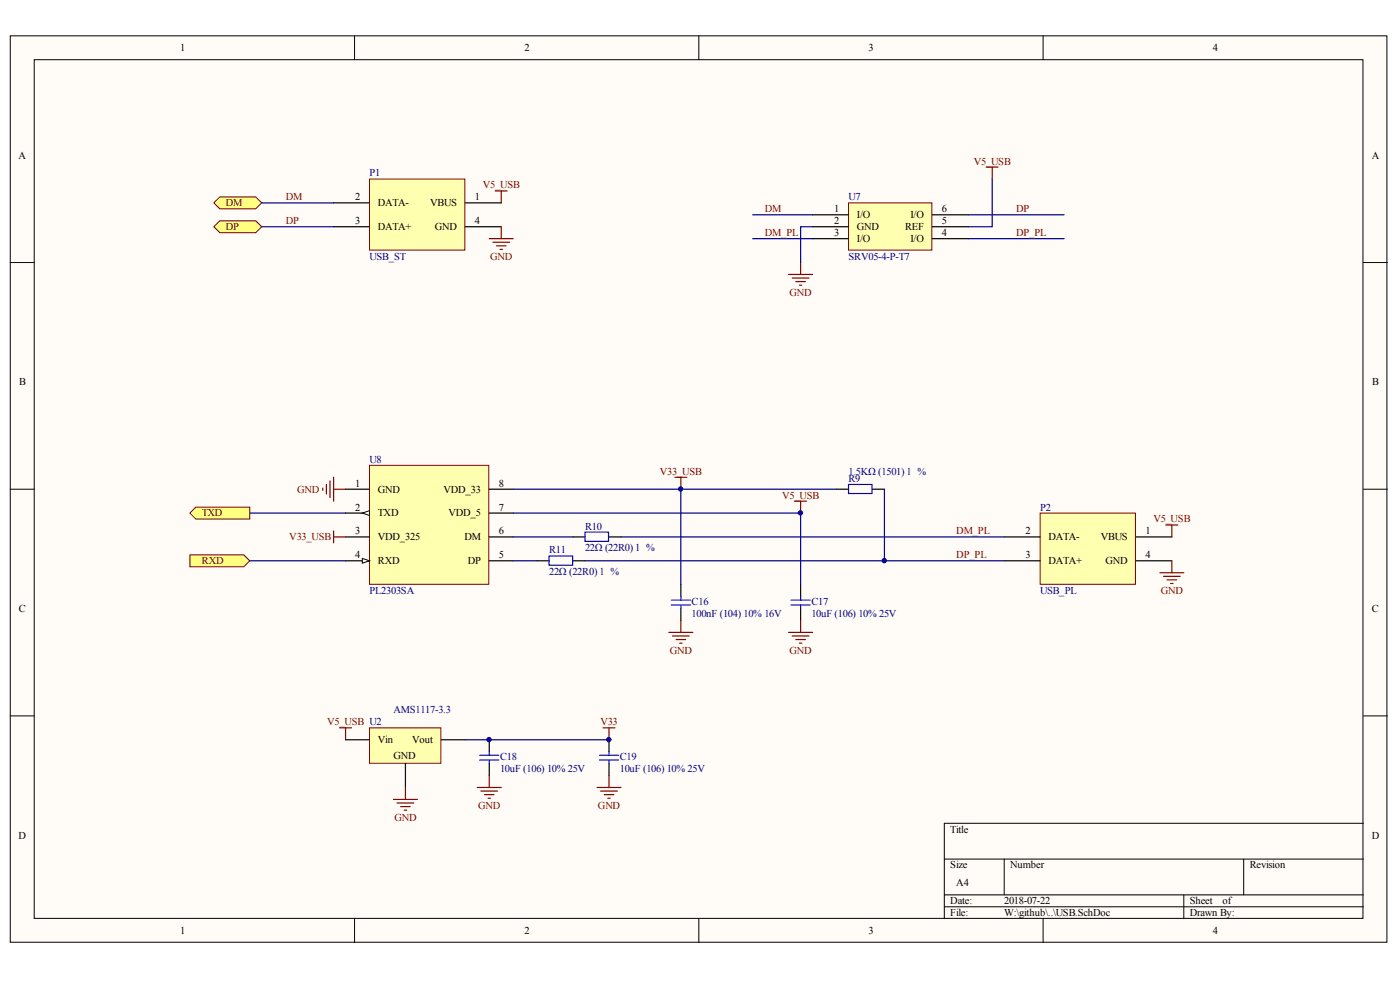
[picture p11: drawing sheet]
<svg xmlns="http://www.w3.org/2000/svg" width="288mm" height="202mm" viewBox="0 0 288 202" stroke-linecap="round" stroke-linejoin="round" font-family="sans-serif">
<g fill="#fffcf8" stroke="#000" stroke-width=".21">
<path d="M2.1 7.4h283.1v186.2h-283.1z"/>
<path d="M7 12.3h273.3v176.4h-273.3z"/>
</g>
<g fill="none" stroke="#000" stroke-width=".21">
<path d="M72.9 7.4v4.9M143.7 7.4v4.9M214.5 7.4v4.9M2.1 53.9h4.9M280.3 53.9h5M2.1 100.5h4.9M280.3 100.5h5M2.1 147.1h4.9M280.3 147.1h5M194.2 176.5h86.1M206.5 176.5v7.3M255.7 176.5v7.3"/>
<path d="M280.3 169.1h-86.1v19.6M72.9 188.7v4.9M143.7 188.7v4.9M194.2 183.8h86.1M194.2 186.3h86.1M214.5 188.7v4.9M243.4 183.8v4.9"/>
</g>
<g fill="#ffff80" stroke="#800000" stroke-width=".21">
<path d="M44 41.7l1.2-1.2h7.4l1.2 1.2-1.2 1.2h-7.4z" fill-rule="evenodd"/>
<path d="M44 46.6l1.2-1.2h7.4l1.2 1.2-1.2 1.2h-7.4z" fill-rule="evenodd"/>
</g>
<path d="M76 36.8h19.6v14.6h-19.6z" fill="#ffffb0" stroke="#800000" stroke-width=".21"/>
<path d="M68.6 41.7h7.4M68.6 46.6h7.4M95.7 41.7h7.4M95.7 46.6h7.4" fill="none" stroke="#000" stroke-width=".25"/>
<path d="M53.8 41.7h14.8M53.8 46.6h14.8" fill="none" stroke="#000080" stroke-width=".25"/>
<path d="M101.8 39.2h2.5M103.1 39.2v2.5M100.6 49h4.9M101.3 49.8h3.5M102.1 50.5h1.9M102.8 51.2h.5M103.1 46.6v2.4" fill="none" stroke="#800000" stroke-width=".25"/>
<path d="M174.5 41.7h17.1v9.7h-17.1z" fill="#ffffb0" stroke="#800000" stroke-width=".21"/>
<path d="M167.1 44.1h7.4M167.1 46.6h7.4M167.1 49h7.4M191.7 44.1h7.4M191.7 46.6h7.4M191.7 49h7.4" fill="none" stroke="#000" stroke-width=".25"/>
<path d="M204 36.8v9.8h-4.9M154.8 44.1h12.3M154.8 49h12.3M167.1 46.6h-2.5v7.3M199.1 44.1h19.7M199.1 49h19.7" fill="none" stroke="#000080" stroke-width=".25"/>
<path d="M202.8 34.3h2.4M204 34.3v2.5M162.2 56.4h4.9M162.9 57.1h3.4M163.6 57.9h2M164.4 58.6h.5M164.6 53.9v2.5" fill="none" stroke="#800000" stroke-width=".25"/>
<path d="M213.9 105.4h19.6v14.6h-19.6z" fill="#ffffb0" stroke="#800000" stroke-width=".21"/>
<path d="M206.5 110.3h7.4M206.5 115.2h7.4M233.6 110.3h7.4M233.6 115.2h7.4" fill="none" stroke="#000" stroke-width=".25"/>
<path d="M238.5 117.7h4.9M239.2 118.4h3.5M239.7 107.9h2.5M240 119.1h1.9M240.7 119.9h.5M241 107.9v2.4M241 115.2v2.5" fill="none" stroke="#800000" stroke-width=".25"/>
<path d="M76 95.6h24.5v24.4h-24.5z" fill="#ffffb0" stroke="#800000" stroke-width=".21"/>
<path d="M71.1 100.5h4.9M71.1 105.4h4.9" fill="none" stroke="#000" stroke-width=".25"/>
<path d="M74.5 105.4l1.5-.5v1z" fill="#fffcf8" stroke="#000" stroke-width=".21"/>
<path d="M71.1 110.3h4.9M71.1 115.2h4.9" fill="none" stroke="#000" stroke-width=".25"/>
<path d="M74.5 114.7l1.5 .5-1.5 .5z" fill="#fffcf8" stroke="#000" stroke-width=".21"/>
<g fill="none" stroke="#000" stroke-width=".25">
<path d="M100.6 115.2h4.9M100.6 110.3h4.9M100.6 105.4h4.9M100.6 100.5h4.9M110.5 115.2h2.4M117.8 115.2h2.5M117.8 110.3h2.5M125.2 110.3h2.5M172 100.5h2.5M179.4 100.5h2.5M140 120.1v2.5M140 125v2.5"/>
<path d="M164.6 120.1v2.5M164.6 125v2.5"/>
</g>
<path d="M105.5 105.4h59.1v14.7M105.5 110.3h12.3M105.5 115.2h5M105.5 100.5h66.5M120.3 115.2h86.2M127.7 110.3h78.8M140 100.5v19.6M181.9 100.5v14.7" fill="none" stroke="#000080" stroke-width=".25"/>
<path d="M174.5 99.5h4.8v1.9h-4.8zM112.9 114.2h4.8v1.9h-4.8zM120.3 109.3h4.8v1.9h-4.8zM138 123.3h4M138 124.3h4M140 122.6v.7M140 124.3v.7M162.7 123.3h3.9M162.7 124.3h3.9M164.6 122.6v.7M164.6 124.3v.7" fill="none" stroke="#00f" stroke-width=".25"/>
<g fill="none" stroke="#800000" stroke-width=".25">
<path d="M138.8 98h2.4M140 98v2.5M68.6 109.1v2.4M68.6 110.3h2.5M163.4 103h2.5M164.6 103v2.4M137.5 129.9h5M138.3 130.6h3.4M139 131.4h2M139.8 132.1h.4M140 127.5v2.4M162.2 129.9h4.9"/>
<path d="M162.9 130.6h3.4M163.6 131.4h2M164.4 132.1h.5M164.6 127.5v2.4"/>
</g>
<g fill="#ffff80" stroke="#800000" stroke-width=".21">
<path d="M39 105.4l1.3-1.2h11.1v2.4h-11.1z" fill-rule="evenodd"/>
<path d="M39 114h11.1l1.3 1.2-1.3 1.2h-11.1z" fill-rule="evenodd"/>
</g>
<path d="M51.4 115.2h19.7M51.4 105.4h19.7" fill="none" stroke="#000080" stroke-width=".25"/>
<path d="M67.1 99.5v2M67.9 98.8v3.4M68.6 98v5M66.4 100.3v.4M68.6 100.5h2.5" fill="none" stroke="#800000" stroke-width=".25"/>
<path d="M76 149.5h14.7v7.3h-14.7z" fill="#ffffb0" stroke="#800000" stroke-width=".21"/>
<path d="M71.1 152h4.9M83.4 156.9v4.9M90.8 152h4.9M100.6 152v2.4M100.6 156.9v2.4M125.2 152v2.4M125.2 156.9v2.4" fill="none" stroke="#000" stroke-width=".25"/>
<path d="M98.6 155.2h4M98.6 156.1h4M100.6 154.4v.8M100.6 156.1v.8M123.3 155.2h3.9M123.3 156.1h3.9M125.2 154.4v.8M125.2 156.1v.8" fill="none" stroke="#00f" stroke-width=".25"/>
<g fill="none" stroke="#800000" stroke-width=".25">
<path d="M69.8 149.5h2.5M71.1 149.5v2.5M100.6 159.3v2.5M124 149.5h2.5M125.2 149.5v2.5M125.2 159.3v2.5M80.9 164.2h4.9M81.6 165h3.5M82.4 165.7h2M83.1 166.4h.5M83.4 161.8v2.4M98.1 161.8h5"/>
<path d="M98.9 162.5h3.4M99.6 163.2h2M100.4 164h.4M122.8 161.8h4.9M123.5 162.5h3.4M124.2 163.2h2M125 164h.5"/>
</g>
<path d="M95.7 152h29.5" fill="none" stroke="#000080" stroke-width=".25"/>
<g fill="#000080" stroke="#000080" stroke-width=".21">
<circle cx="100.5" cy="151.9" r=".45"/>
<circle cx="125.2" cy="151.9" r=".45"/>
<circle cx="139.9" cy="100.5" r=".44"/>
<circle cx="164.6" cy="105.4" r=".44"/>
<circle cx="181.8" cy="115.2" r=".45"/>
</g>
<g font-size="2.2">
<text x="37" y="10.5">1</text>
<text x="107.8" y="10.5">2</text>
<text x="178.6" y="10.5">3</text>
<text x="249.4" y="10.5">4</text>
<text x="3.8" y="32.6">A</text>
<text x="282" y="32.6">A</text>
<text x="73" y="41.1">2</text>
<text x="97.6" y="41.1">1</text>
<text x="73" y="46">3</text>
<text x="77.7" y="42.4">DATA-</text>
<text x="77.7" y="47.3">DATA+</text>
<text x="88.5" y="42.4">VBUS</text>
<text x="89.4" y="47.3">GND</text>
<text x="97.6" y="46">4</text>
<text x="171.5" y="43.6">1</text>
<text x="171.5" y="46">2</text>
<text x="176.2" y="44.8">I/O</text>
<text x="176.2" y="47.3">GND</text>
<text x="186.1" y="47.3">REF</text>
<text x="187.2" y="44.8">I/O</text>
<text x="193.7" y="46">5</text>
<text x="193.7" y="43.6">6</text>
<text x="171.5" y="48.5">3</text>
<text x="176.2" y="49.7">I/O</text>
<text x="187.2" y="49.7">I/O</text>
<text x="193.7" y="48.5">4</text>
<text x="3.9" y="79.1">B</text>
<text x="282.1" y="79.1">B</text>
<text x="73" y="100">1</text>
<text x="77.7" y="101.2">GND</text>
<text x="91.2" y="101.2">VDD_33</text>
<text x="102.6" y="100">8</text>
<text x="73" y="104.9">2</text>
<text x="77.7" y="106.1">TXD</text>
<text x="92.2" y="106.1">VDD_5</text>
<text x="102.6" y="104.9">7</text>
<text x="73" y="109.8">3</text>
<text x="77.7" y="111">VDD_325</text>
<text x="95.5" y="111">DM</text>
<text x="102.6" y="109.8">6</text>
<text x="210.9" y="109.8">2</text>
<text x="215.6" y="111">DATA-</text>
<text x="226.4" y="111">VBUS</text>
<text x="235.5" y="109.8">1</text>
<text x="73" y="114.7">4</text>
<text x="77.7" y="115.9">RXD</text>
<text x="96.2" y="115.9">DP</text>
<text x="102.6" y="114.7">5</text>
<text x="210.9" y="114.7">3</text>
<text x="215.6" y="115.9">DATA+</text>
<text x="227.3" y="115.9">GND</text>
<text x="235.5" y="114.7">4</text>
<text x="3.9" y="125.7">C</text>
<text x="282.1" y="125.7">C</text>
<text x="77.7" y="152.7">Vin</text>
<text x="80.9" y="155.9">GND</text>
<text x="84.7" y="152.7">Vout</text>
<text x="3.8" y="172.3">D</text>
<text x="195.4" y="171">Title</text>
<text x="282" y="172.3">D</text>
<text x="195.4" y="178.4">Size</text>
<text x="207.7" y="178.4">Number</text>
<text x="257" y="178.4">Revision</text>
<text x="195.4" y="185.8">Date:</text>
<text x="196.6" y="182.1">A4</text>
<text x="206.5" y="185.8">2018-07-22</text>
<text x="244.6" y="185.8">Sheet</text>
<text x="251.4" y="185.8">of</text>
<text x="37" y="191.9">1</text>
<text x="107.8" y="191.9">2</text>
<text x="178.6" y="191.9">3</text>
<text x="195.4" y="188.2">File:</text>
<text x="206.5" y="188.2">W:\github\..\USB.SchDoc</text>
<text x="244.6" y="188.2">Drawn By:</text>
<text x="249.4" y="191.9">4</text>
</g>
<g font-size="2.2" fill="#800000">
<text x="200.2" y="33.8">V5_USB</text>
<text x="58.7" y="41.1">DM</text>
<text x="99.3" y="38.7">V5_USB</text>
<text x="46.4" y="42.4">DM</text>
<text x="46.4" y="47.3">DP</text>
<text x="58.7" y="46">DP</text>
<text x="157.2" y="43.6">DM</text>
<text x="208.9" y="43.6">DP</text>
<text x="100.8" y="53.4">GND</text>
<text x="157.2" y="48.5">DM_PL</text>
<text x="208.9" y="48.5">DP_PL</text>
<text x="162.4" y="60.8">GND</text>
<text x="61.1" y="101.2">GND</text>
<text x="135.7" y="97.5">V33_USB</text>
<text x="41.5" y="106.1">TXD</text>
<text x="160.8" y="102.4">V5_USB</text>
<text x="237.2" y="107.3">V5_USB</text>
<text x="59.5" y="111">V33_USB</text>
<text x="196.6" y="109.8">DM_PL</text>
<text x="41.5" y="115.9">RXD</text>
<text x="196.6" y="114.7">DP_PL</text>
<text x="238.7" y="122">GND</text>
<text x="137.7" y="134.3">GND</text>
<text x="162.4" y="134.3">GND</text>
<text x="67.3" y="149">V5_USB U2</text>
<text x="123.5" y="149">V33</text>
<text x="98.3" y="166.1">GND</text>
<text x="123" y="166.1">GND</text>
<text x="81.1" y="168.6">GND</text>
</g>
<g font-size="2.2" fill="#000080">
<text x="76" y="36.2">P1</text>
<text x="174.5" y="41.1">U7</text>
<text x="76" y="53.4">USB_ST</text>
<text x="174.5" y="53.4">SRV05-4-P-T7</text>
<text x="76" y="95.1">U8</text>
<text x="174.5" y="99">R9</text>
<text x="174.5" y="97.5">1.5KΩ (1501) ¡À1 %</text>
<text x="213.9" y="104.9">P2</text>
<text x="112.9" y="113.7">R11</text>
<text x="120.3" y="108.8">R10</text>
<text x="120.3" y="113.2">22Ω (22R0) ¡À1 %</text>
<text x="112.9" y="118.1">22Ω (22R0) ¡À1 %</text>
<text x="76" y="122">PL2303SA</text>
<text x="142.2" y="124.2">C16</text>
<text x="166.8" y="124.2">C17</text>
<text x="213.9" y="122">USB_PL</text>
<text x="142.2" y="126.7">100nF (104) 10% 16V</text>
<text x="166.8" y="126.7">10uF (106) 10% 25V</text>
<text x="80.9" y="146.5">AMS1117-3.3</text>
<text x="102.8" y="156.1">C18</text>
<text x="102.8" y="158.5">10uF (106) 10% 25V</text>
<text x="127.4" y="156.1">C19</text>
<text x="127.4" y="158.5">10uF (106) 10% 25V</text>
</g>
</svg>
